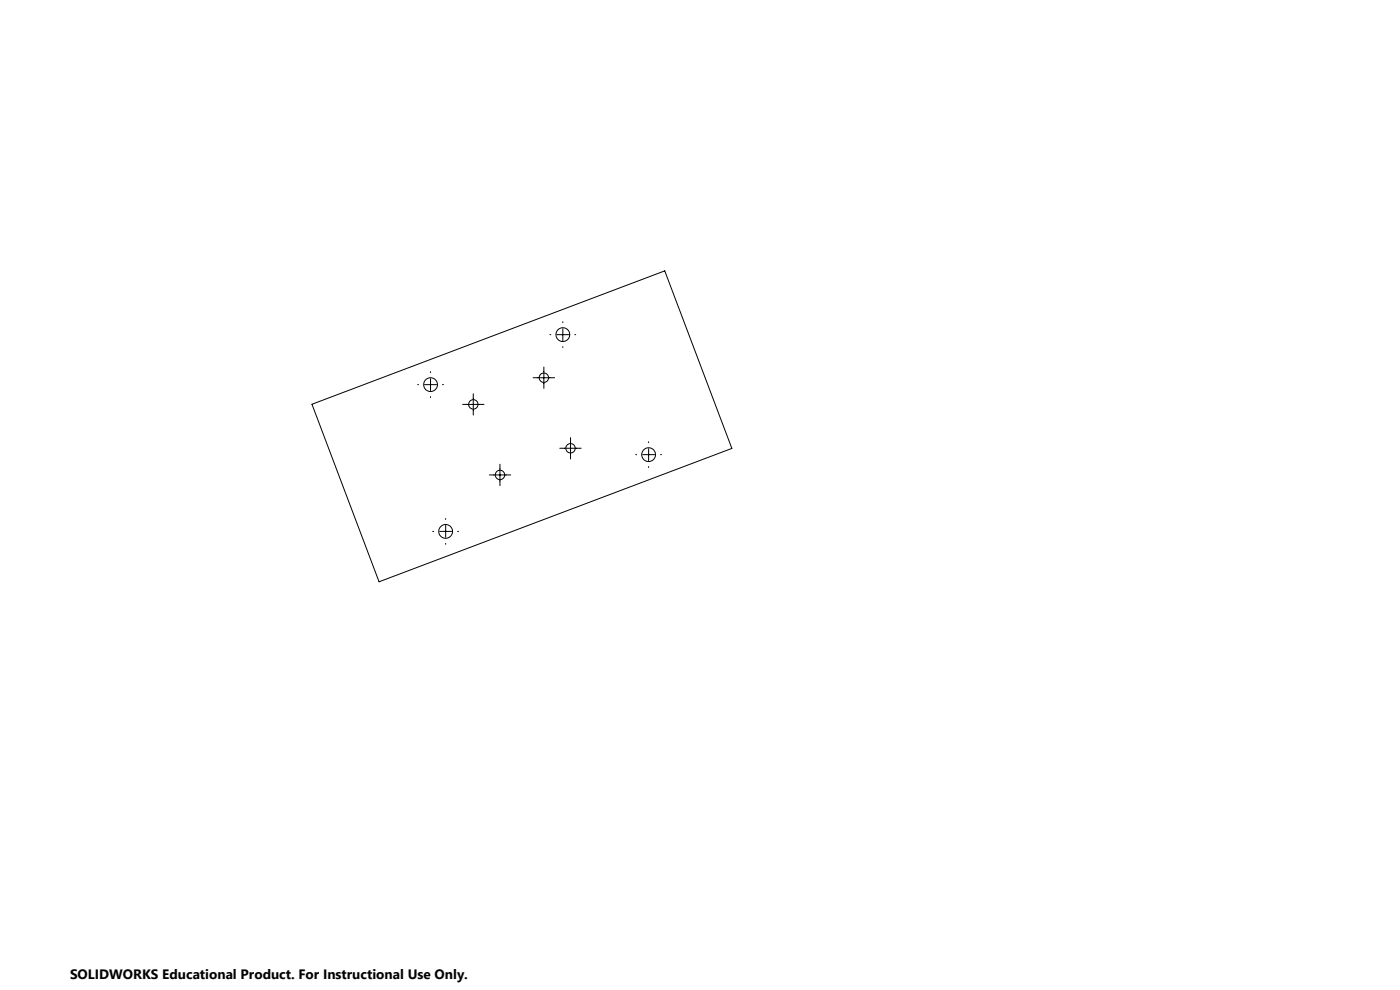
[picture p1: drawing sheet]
<svg xmlns="http://www.w3.org/2000/svg" width="594mm" height="420mm" viewBox="0 0 594 420" stroke-linecap="round" stroke-linejoin="round" font-family="sans-serif">
<g fill="none" stroke="#000" stroke-width=".42">
<path d="M238.8 136.5v.4M238.8 139.4v5.1M182.7 157.7v.4M230.8 155.7v9.1M233.3 142h.4M236.3 142h5M238.8 147.1v.3M243.9 142h.4M132.4 171.5l149.6-56.6 28.5 75.3-149.7 56.6zM177.2 163.2h.4M180.1 163.2h5.1M182.7 160.6v5.1"/>
<path d="M182.7 168.3v.3M187.7 163.2h.5M196.3 171.6h9.1M200.8 167v9.1M226.2 160.2h9.1M212.1 196.9v9.1M237.5 190.2h9.1M242.1 185.6v9.1M269.7 192.9h.4M272.7 192.9h5M275.2 187.4v.4M275.2 190.3v5.1"/>
<path d="M275.2 198v.3M280.3 192.9h.4M189.1 220v.4M207.6 201.5h9.1M183.6 225.4h.4M186.5 225.4h5.1M189.1 222.9v5.1M189.1 230.5v.4M194.2 225.4h.4"/>
<circle cx="238.8" cy="142" r="2.92"/>
<circle cx="182.7" cy="163.2" r="2.94"/>
<circle cx="200.8" cy="171.6" r="2"/>
<circle cx="230.8" cy="160.2" r="2.01"/>
<circle cx="242.1" cy="190.2" r="1.99"/>
<circle cx="275.2" cy="192.9" r="2.94"/>
<circle cx="212.1" cy="201.5" r="2.01"/>
<circle cx="189.1" cy="225.4" r="2.94"/>
</g>
<text font-size="5.8" x="29.7" y="415.3">SOLIDWORKS Educational Product. For Instructional Use Only.</text>
</svg>
